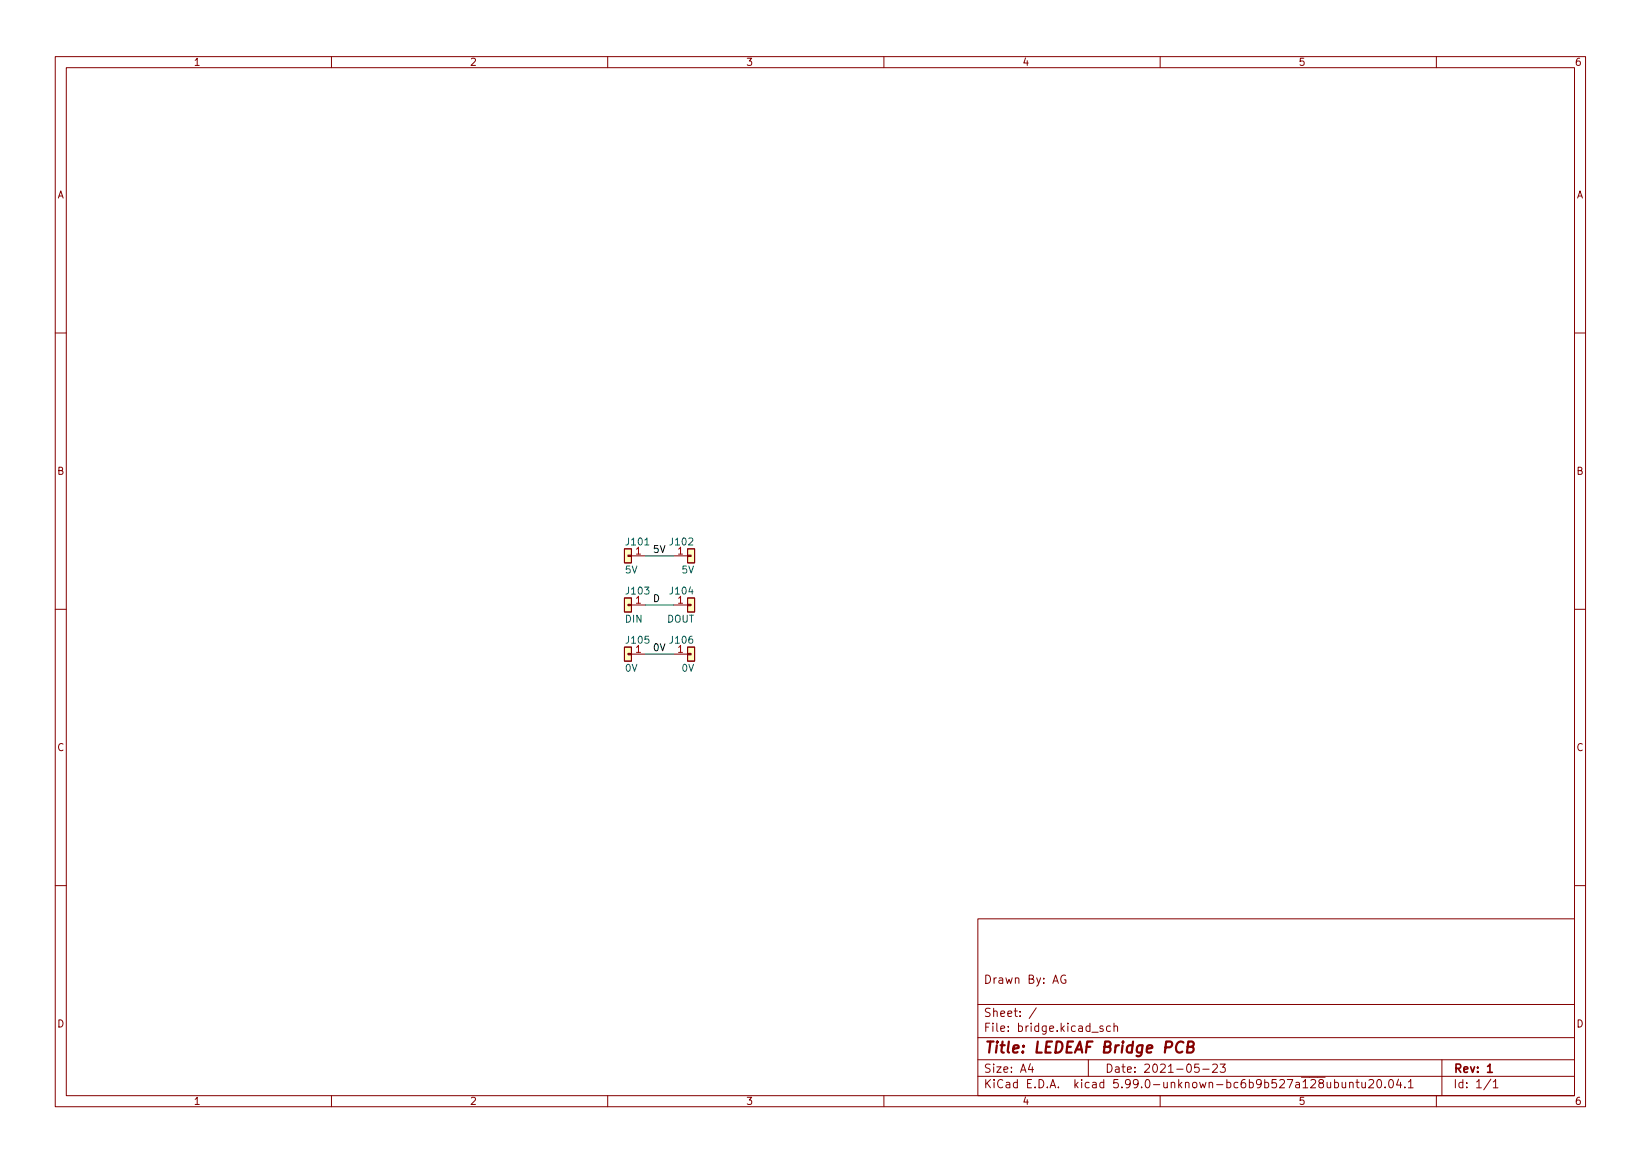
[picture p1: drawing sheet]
(kicad_sch (version 20210406) (generator eeschema)

 (paper "A4")

 (title_block
  (title "LEDEAF Bridge PCB")
  (date "2021-05-23")
  (rev "1")
  (comment 1 "Drawn By: AG"))

 (lib_symbols
  (symbol "ael:CONN_01x01" (pin_names (offset 0.0254) hide) (in_bom yes) (on_board yes)
   (property "Reference" "J" (id 0) (at -1.27 2.54 0) (effects (font (size 1.27 1.27)) (justify left)))
   (property "Value" "CONN_01x01" (id 1) (at -1.27 -2.54 0) (effects (font (size 1.27 1.27)) (justify left)))
   (property "Footprint" "" (id 2) (at 0 0 0) (effects (font (size 1.27 1.27)) hide))
   (property "Datasheet" "" (id 3) (at 0 0 0) (effects (font (size 1.27 1.27)) hide))
   (symbol "CONN_01x01_0_1"
    (rectangle (start 0 0.127) (end -0.635 -0.127) (stroke (width 0)) (fill (type outline)))
    (rectangle (start 0 1.27) (end -1.27 -1.27) (stroke (width 0)) (fill (type background))))
   (symbol "CONN_01x01_1_1"
    (pin passive line (at 2.54 0 180) (length 2.54) (name "1" (effects (font (size 1.27 1.27)))) (number "1" (effects (font (size 1.27 1.27))))))))


 (wire (pts (xy 116.84 100.33) (xy 121.92 100.33)) (stroke (width 0) (type solid) (color 0 0 0 0)))
 (wire (pts (xy 116.84 109.22) (xy 121.92 109.22)) (stroke (width 0) (type solid) (color 0 0 0 0)))
 (wire (pts (xy 116.84 118.11) (xy 121.92 118.11)) (stroke (width 0) (type solid) (color 0 0 0 0)))

 (label "5V" (at 118.11 100.33 0) (effects (font (size 1.27 1.27)) (justify left bottom)))
 (label "D" (at 118.11 109.22 0) (effects (font (size 1.27 1.27)) (justify left bottom)))
 (label "0V" (at 118.11 118.11 0) (effects (font (size 1.27 1.27)) (justify left bottom)))

 (symbol (lib_id "ael:CONN_01x01") (at 114.3 100.33 0) (unit 1) (in_bom yes) (on_board yes)
  (property "Reference" "J101" (id 0) (at 113.03 97.79 0) (effects (font (size 1.27 1.27)) (justify left)))
  (property "Value" "5V" (id 1) (at 113.03 102.87 0) (effects (font (size 1.27 1.27)) (justify left)))
  (property "Footprint" "agg:M2_PTH" (id 2) (at 114.3 100.33 0) (effects (font (size 1.27 1.27)) hide))
  (property "Datasheet" "" (id 3) (at 114.3 100.33 0) (effects (font (size 1.27 1.27)) hide)) (pin "1"))

 (symbol (lib_id "ael:CONN_01x01") (at 114.3 109.22 0) (unit 1) (in_bom yes) (on_board yes)
  (property "Reference" "J103" (id 0) (at 113.03 106.68 0) (effects (font (size 1.27 1.27)) (justify left)))
  (property "Value" "DIN" (id 1) (at 113.03 111.76 0) (effects (font (size 1.27 1.27)) (justify left)))
  (property "Footprint" "agg:M2_PTH" (id 2) (at 114.3 109.22 0) (effects (font (size 1.27 1.27)) hide))
  (property "Datasheet" "" (id 3) (at 114.3 109.22 0) (effects (font (size 1.27 1.27)) hide)) (pin "1"))

 (symbol (lib_id "ael:CONN_01x01") (at 114.3 118.11 0) (unit 1) (in_bom yes) (on_board yes)
  (property "Reference" "J105" (id 0) (at 113.03 115.57 0) (effects (font (size 1.27 1.27)) (justify left)))
  (property "Value" "0V" (id 1) (at 113.03 120.65 0) (effects (font (size 1.27 1.27)) (justify left)))
  (property "Footprint" "agg:M2_PTH" (id 2) (at 114.3 118.11 0) (effects (font (size 1.27 1.27)) hide))
  (property "Datasheet" "" (id 3) (at 114.3 118.11 0) (effects (font (size 1.27 1.27)) hide)) (pin "1"))

 (symbol (lib_id "ael:CONN_01x01") (at 124.46 100.33 0) (mirror y) (unit 1) (in_bom yes) (on_board yes)
  (property "Reference" "J102" (id 0) (at 125.73 97.79 0) (effects (font (size 1.27 1.27)) (justify left)))
  (property "Value" "5V" (id 1) (at 125.73 102.87 0) (effects (font (size 1.27 1.27)) (justify left)))
  (property "Footprint" "agg:M2_PTH" (id 2) (at 124.46 100.33 0) (effects (font (size 1.27 1.27)) hide))
  (property "Datasheet" "" (id 3) (at 124.46 100.33 0) (effects (font (size 1.27 1.27)) hide)) (pin "1"))

 (symbol (lib_id "ael:CONN_01x01") (at 124.46 109.22 0) (mirror y) (unit 1) (in_bom yes) (on_board yes)
  (property "Reference" "J104" (id 0) (at 125.73 106.68 0) (effects (font (size 1.27 1.27)) (justify left)))
  (property "Value" "DOUT" (id 1) (at 125.73 111.76 0) (effects (font (size 1.27 1.27)) (justify left)))
  (property "Footprint" "agg:M2_PTH" (id 2) (at 124.46 109.22 0) (effects (font (size 1.27 1.27)) hide))
  (property "Datasheet" "" (id 3) (at 124.46 109.22 0) (effects (font (size 1.27 1.27)) hide)) (pin "1"))

 (symbol (lib_id "ael:CONN_01x01") (at 124.46 118.11 0) (mirror y) (unit 1) (in_bom yes) (on_board yes)
  (property "Reference" "J106" (id 0) (at 125.73 115.57 0) (effects (font (size 1.27 1.27)) (justify left)))
  (property "Value" "0V" (id 1) (at 125.73 120.65 0) (effects (font (size 1.27 1.27)) (justify left)))
  (property "Footprint" "agg:M2_PTH" (id 2) (at 124.46 118.11 0) (effects (font (size 1.27 1.27)) hide))
  (property "Datasheet" "" (id 3) (at 124.46 118.11 0) (effects (font (size 1.27 1.27)) hide)) (pin "1"))

 (sheet_instances (path "" (page "1")))

)
